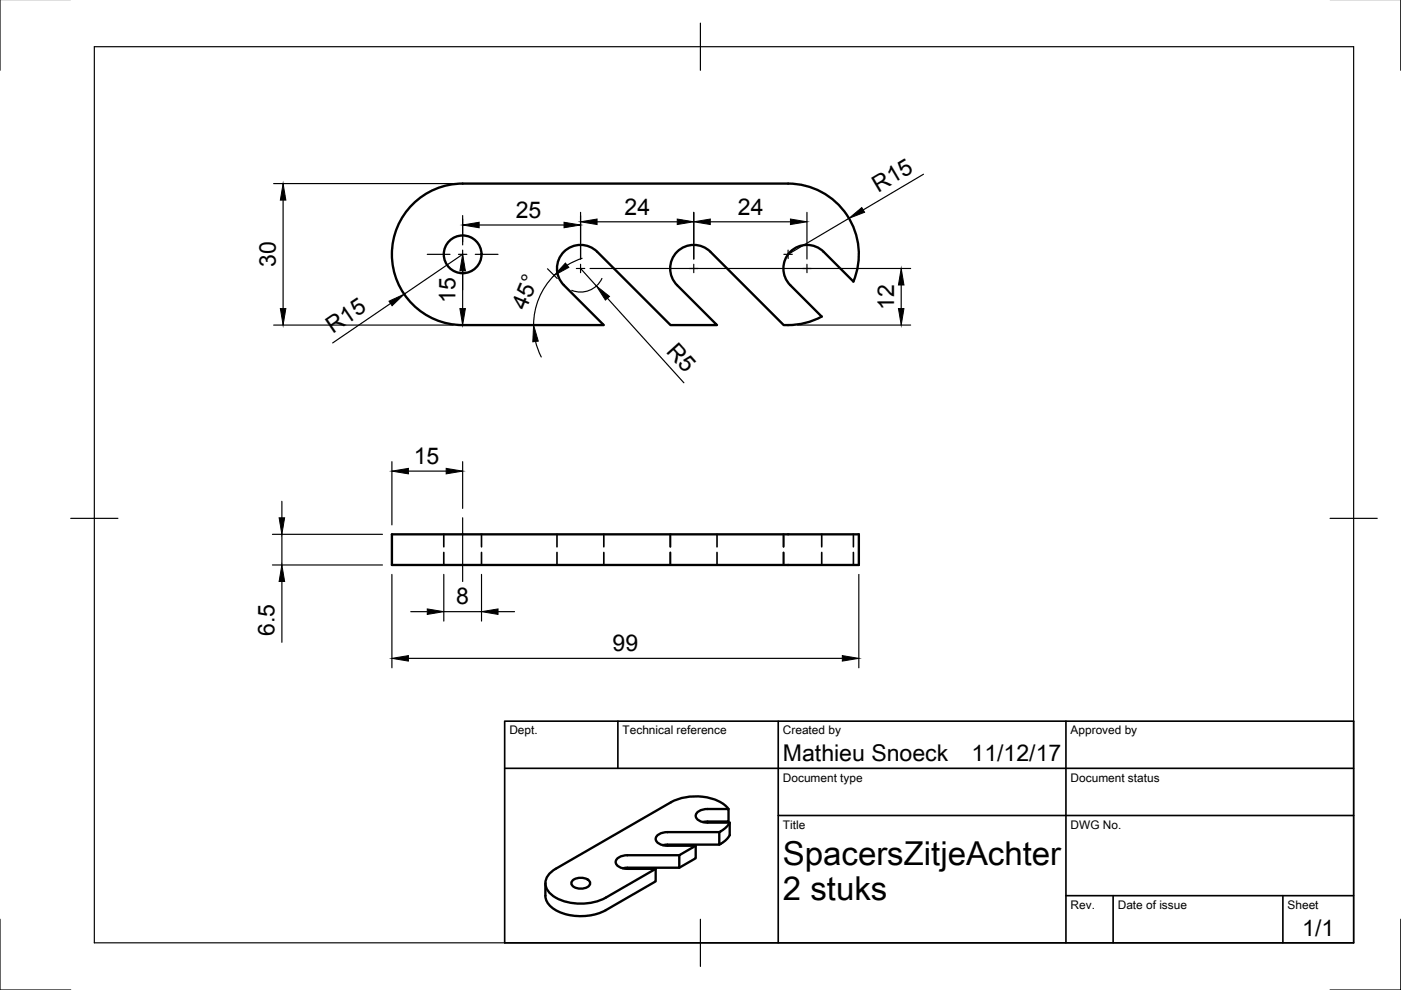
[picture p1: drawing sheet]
<svg xmlns="http://www.w3.org/2000/svg" width="297mm" height="210mm" viewBox="0 0 297 210" stroke-linecap="round" stroke-linejoin="round" font-family="sans-serif">
<!-- layer: Visible -->
<g fill="none" stroke="#000" stroke-width=".5">
<path d="M87.5 43.3a15 15 0 0 1 10.6-4.4h69a15 15 0 0 1 13.8 20.8l-6.3-6.3a5 5 0 0 0-7 0 5 5 0 0 0 0 7.1l6.6 6.6a15.4 15.4 0 0 1-8 1.8l-15.6-15.5a5 5 0 0 0-7 0 5 5 0 0 0 0 7.1l8.4 8.4h-9.8l-15.6-15.5a5 5 0 0 0-7 0 5 5 0 0 0 0 7.1l8.4 8.4h-29.9a15 15 0 0 1-13.9-9.2 15 15 0 0 1 3.3-16.4zM83.1 113.3h99v6.5h-99zM147.5 179.3l-3.5 2v2.7h-11l-1 .1M149 174.3l5.5-.1v-2.7h-4.5a2.2 2.2 0 0 0-2.5 1.5 2.21 2.21 0 0 0 2.5 1.4h4.7v2.7l-.9 1.1-1.3 .9M152.5 176.4h-11a2.21 2.21 0 0 0-2.5 1.5 2.21 2.21 0 0 0 2.5 1.4h6v2.7l-3.5 2M154.5 171.5a9.2 9.2 0 0 0-8.3-2.6l-2.5 .6-1.5 .6-24.4 14.1a3.3 3.3 0 0 0-1.8 4.4 8 8 0 0 0 6.6 3 11.1 11.1 0 0 0 5.8-1.3l10.6-6.1M154.7 174.4l-.9 1.2-1.3 .8v2.7h-11l-1 .1M121.3 186.7a2.63 2.63 0 0 1 3.8 .4 1.63 1.63 0 0 1-2 1.3 1.63 1.63 0 0 1-1.9-1.3zM144 181.3h-11a2.21 2.21 0 0 0-2.5 1.5 2.21 2.21 0 0 0 2.5 1.4h6v2.7l-10.6 6.1a11.4 11.4 0 0 1-11.5-.7 3.2 3.2 0 0 1-1.3-2.4v-2.6"/>
<circle cx="98.1" cy="53.9" r="4"/>
</g>
<!-- layer: Hidden -->
<g fill="none" stroke="#000" stroke-width=".35">
<path d="M94.1 113.3v2.6M94.1 117.1v2.7M102.1 113.3v2.6M102.1 117.1v2.7M118.1 113.3v2.6M118.1 117.1v2.7M128 113.3v2.6M128 117.1v2.7M142.1 113.3v2.6M142.1 117.1v2.7M142.2 113.3v2.6M142.2 117.1v2.7"/>
<path d="M152 113.3v2.6M152 117.1v2.7M166.1 113.3v2.6M166.1 117.1v2.7M166.2 113.3v2.6M166.2 117.1v2.7M174.2 113.3v2.6M174.2 117.1v2.7M180.9 113.3v2.6M180.9 117.1v2.7"/>
</g>
<!-- layer: Border -->
<path d="M0 -.1v15M297 -.1v15M20 9.9h267v190h-267zM148.5 4.9v10M15 109.9h10M282 109.9h10M0 194.9v15h15M148.5 194.9v10M297 194.9v15h-15" fill="none" stroke="#000" stroke-width=".25"/>
<!-- layer: TitleBlock -->
<path d="M107 152.9h180v47h-180zM131 152.9v10M165 152.9v47M226 152.9v47M107 162.9h180M165 172.9h122M226 189.9h61M236 189.9v10M272 189.9v10" fill="none" stroke="#000" stroke-width=".35"/>
<!-- layer: Dimensions -->
<g fill="none" stroke="#000" stroke-width=".25">
<path d="M58 38.9h38.1M195.8 36.9l-12.8 7.6M60 42.4v23M98.1 45.7v6.2M98.1 57.4v8M98.1 53.9l-12.4 8.5M101.6 47.7h18M116.1 57l2 2M117.5 58.4a14.9 14.9 0 0 0-4.4 10.5M123.1 56.9l3.3 3.7M123.1 45v9.9M123.4 54.8l-3.2 1.4"/>
<path d="M125.1 56.9h68M126.6 47h17M127.6 59a5 5 0 0 1-6.4 2.6M147.1 45v9.9M150.6 47h17M171.1 45v9.9M180 46.3l-12.9 7.6M58 68.9h38.1M82.8 64.3l-12.3 8.4M113.5 72.4l1.3 3.3M128.8 63.2l16.2 18M169.1 68.9h24"/>
<path d="M191.1 60.4v5M83.1 97.9v13.4M86.6 99.9h8M98.1 97.9v9.9M57.8 113.3h23.3M57.8 119.8h23.3M59.8 106.3v3.5M59.8 113.3v6.5M59.8 123.3v12.9M83.1 121.8v19.8M86.6 139.6h92M87.1 129.7h3.5"/>
<path d="M94.1 121.8v9.9M94.1 129.7h8M102.1 121.8v9.9M105.6 129.7h3.5M182.1 121.8v19.8"/>
</g>
<g fill="#000" stroke="#000" stroke-width=".21">
<path d="M60 38.9l.6 3.5h-1.2zM98.1 53.9l.6 3.5h-1.2zM98.1 47.7l3.5-.6v1.2zM119.6 47.1l3.5 .6-3.5 .6zM119.9 55.8l.7 .9-3.1 1.7zM123.1 47l3.5-.6v1.2zM143.6 46.4l3.5 .6-3.5 .6zM147.1 47l3.5-.6v1.2zM167.6 46.4l3.5 .6-3.5 .6zM180 46.3l2.7-2.3 .6 1zM59.4 65.4h1.2l-.6 3.5zM82.5 63.9l3.2-1.5-2.6 2.4z"/>
<path d="M97.5 65.4h1.2l-.6 3.5zM113.1 68.9l1 3.4-1.1 .2zM126.4 60.6l2.8 2.2-.8 .8zM191.1 56.9l.6 3.5h-1.2zM190.5 65.4h1.2l-.6 3.5zM83.1 99.9l3.5-.6v1.2zM94.6 99.3l3.5 .6-3.5 .6zM59.2 109.8h1.1l-.5 3.5zM59.8 119.8l.5 3.5h-1.1zM83.1 139.6l3.5-.6v1.2zM90.6 129.1l3.5 .6-3.5 .6zM102.1 129.7l3.5-.6v1.2z"/>
<path d="M178.6 139l3.5 .6-3.5 .6z"/>
</g>
<!-- layer: Center Lines -->
<g fill="none" stroke="#000" stroke-width=".25">
<path d="M90.6 53.9h4.8M97.2 53.9h1.8M98.1 46.4v4.8M98.1 53v1.8M98.1 56.6v4.8M100.8 53.9h4.8M122.2 56.9h1.8M123.1 56v1.8M146.2 56.9h1.8M147.1 56v1.8M166.2 53.9h1.8M167.1 53v1.8"/>
<path d="M170.2 56.9h1.8M171.1 56v1.8M98.1 109.8v13.5"/>
</g>
<g font-size="7">
<text x="166" y="183.4">SpacersZitjeAchter</text>
<text x="166" y="190.9">2 stuks</text>
</g>
<g font-size="4.9">
<text x="186.2" y="40.8" transform="rotate(-31 186.2 40.8)">R15</text>
<text x="109.4" y="46.2">25</text>
<text x="132.4" y="45.5">24</text>
<text x="156.4" y="45.5">24</text>
<text x="58.5" y="56.6" transform="rotate(-90 58.5 56.6)">30</text>
<text x="96.5" y="64.3" transform="rotate(-90 96.5 64.3)">15</text>
<text x="111.5" y="65.9" transform="rotate(-68 111.5 65.9)">45°</text>
<text x="189.6" y="65.8" transform="rotate(-90 189.6 65.8)">12</text>
<text x="70.6" y="70.8" transform="rotate(-34 70.6 70.8)">R15</text>
<text x="141.1" y="74.5" transform="rotate(48 141.1 74.5)">R5</text>
<text x="87.7" y="98.3">15</text>
<text x="96.7" y="128.1">8</text>
<text x="58.2" y="134.8" transform="rotate(-90 58.2 134.8)">6.5</text>
<text x="129.9" y="138">99</text>
<text x="166" y="161.4">Mathieu Snoeck</text>
<text x="206" y="161.4">11/12/17</text>
<text x="276.1" y="198.5">1/1</text>
</g>
<g font-size="2.5">
<text x="108" y="155.7">Dept.</text>
<text x="132" y="155.7">Technical reference</text>
<text x="166" y="155.7">Created by</text>
<text x="227" y="155.7">Approved by</text>
<text x="166" y="165.7">Document type</text>
<text x="227" y="165.7">Document status</text>
<text x="166" y="175.7">Title</text>
<text x="227" y="175.7">DWG No.</text>
<text x="227" y="192.7">Rev.</text>
<text x="237" y="192.7">Date of issue</text>
<text x="273" y="192.7">Sheet</text>
</g>
</svg>
